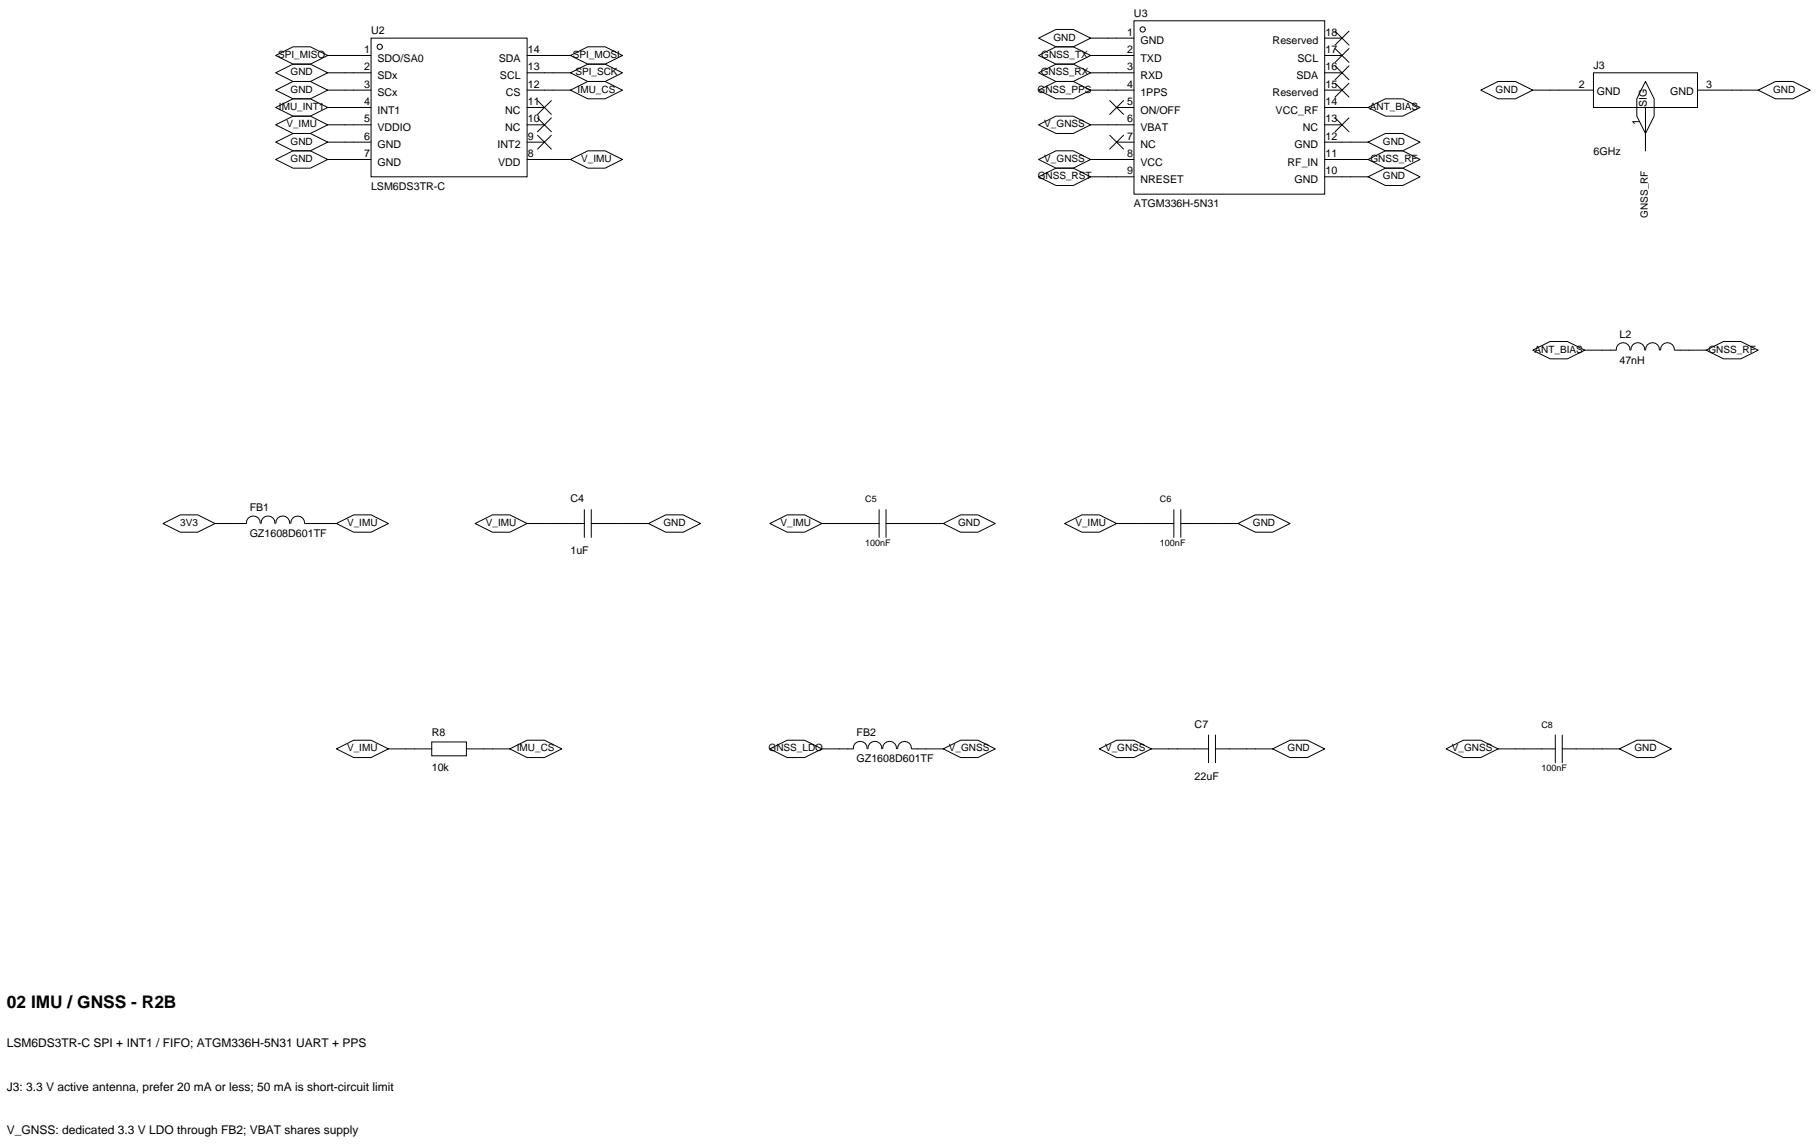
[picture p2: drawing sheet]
<svg xmlns="http://www.w3.org/2000/svg" width="266mm" height="168mm" viewBox="0 0 266 168" stroke-linecap="round" stroke-linejoin="round" font-family="sans-serif">
<g fill="none" stroke="#000" stroke-width=".15">
<path d="M40.4 8.1l2.5-1.2h2.6l2.5 1.2-2.5 1.3h-2.6zM40.4 10.7l2.5-1.3h2.6l2.5 1.3-2.5 1.2h-2.6zM40.4 13.2l2.5-1.3h2.6l2.5 1.3-2.5 1.3h-2.6zM40.4 15.7l2.5-1.2h2.6l2.5 1.2-2.5 1.3h-2.6zM40.4 18.3l2.5-1.3h2.6l2.5 1.3-2.5 1.3h-2.6zM48 8.1h6.4M48 10.7h6.4M48 13.2h6.4M48 15.7h6.4M48 18.3h6.4M54.4 5.6h22.8v20.3h-22.8zM77.2 8.1h6.4"/>
<path d="M77.2 10.7h6.4M77.2 13.2h6.4M77.2 15.7h2.6M77.2 18.3h2.6M78.7 19.8l2.1 2M78.7 17.3l2.1 2M78.7 14.7l2.1 2.1M80.8 19.8l-2.1 2M80.8 17.3l-2.1 2M80.8 14.7l-2.1 2.1M83.6 13.2l2.5-1.3h2.5l2.6 1.3-2.6 1.3h-2.5zM83.6 10.7l2.5-1.3h2.5l2.6 1.3-2.6 1.2h-2.5z"/>
<path d="M83.6 8.1l2.5-1.2h2.5l2.6 1.2-2.6 1.3h-2.5zM152.1 5.6l2.6-1.3h2.5l2.6 1.3-2.6 1.3h-2.5zM152.1 8.1l2.6-1.2h2.5l2.6 1.2-2.6 1.3h-2.5zM152.1 10.7l2.6-1.3h2.5l2.6 1.3-2.6 1.2h-2.5zM152.1 13.2l2.6-1.3h2.5l2.6 1.3-2.6 1.3h-2.5zM152.1 18.3l2.6-1.3h2.5l2.6 1.3-2.6 1.3h-2.5zM159.8 8.1h6.3M159.8 10.7h6.3M159.8 13.2h6.3M159.8 18.3h6.3M159.8 5.6h6.3M162.6 14.7l2 2.1"/>
<path d="M162.6 19.8l2 2M163.6 15.7h2.5M164.6 14.7l-2 2.1M164.6 19.8l-2 2M166.1 3h28v25.4h-28zM194.1 8.1h2.5M194.1 10.7h2.5M194.1 13.2h2.5M194.1 15.7h6.3M194.1 18.3h2.5M194.1 5.6h2.5M195.6 17.3l2 2"/>
<path d="M195.6 12.2l2 2M195.6 9.7l2 2M195.6 7.1l2 2M195.6 4.6l2 2M197.6 17.3l-2 2M197.6 12.2l-2 2M197.6 9.7l-2 2M197.6 7.1l-2 2M197.6 4.6l-2 2M200.4 15.7l2.5-1.2h2.6l2.5 1.2-2.5 1.3h-2.6zM216.9 13.2l2.6-1.3h2.5l2.5 1.3-2.5 1.3h-2.5zM224.5 13.2h8.9"/>
<path d="M233.4 10.7h15.3v5h-15.3zM241 11.9l1.3 2.6v2.5l-1.3 2.6-1.2-2.6v-2.5zM241 15.7v6.4M248.7 13.2h8.9M257.6 13.2l2.5-1.3h2.5l2.6 1.3-2.6 1.3h-2.5zM40.4 20.8l2.5-1.2h2.6l2.5 1.2-2.5 1.3h-2.6zM40.4 23.4l2.5-1.3h2.6l2.5 1.3-2.5 1.2h-2.6zM48 20.8h6.4M48 23.4h6.4M77.2 20.8h2.6M77.2 23.4h6.4M83.6 23.4l2.5-1.3h2.5l2.6 1.3-2.6 1.2h-2.5z"/>
<path d="M152.1 23.4l2.6-1.3h2.5l2.6 1.3-2.6 1.2h-2.5zM152.1 25.9l2.6-1.3h2.5l2.6 1.3-2.6 1.3h-2.5zM159.8 23.4h6.3M159.8 25.9h6.3M163.6 20.8h2.5M194.1 20.8h6.3M194.1 23.4h6.3M194.1 25.9h6.3M200.4 25.9l2.5-1.3h2.6l2.5 1.3-2.5 1.3h-2.6zM200.4 23.4l2.5-1.3h2.6l2.5 1.3-2.5 1.2h-2.6zM200.4 20.8l2.5-1.2h2.6l2.5 1.2-2.5 1.3h-2.6zM224.5 51.3l2.6-1.3h2.5l2.6 1.3-2.6 1.3h-2.5z"/>
<path d="M232.2 51.3h4.5M236.8 51.3a1.01 1.01 0 0 1 1-1.1 1.01 1.01 0 0 1 1 1.1M238.9 51.3a1.01 1.01 0 0 1 1-1.1 1.01 1.01 0 0 1 1 1.1M241.1 51.3a1.01 1.01 0 0 1 1-1.1 1.01 1.01 0 0 1 1 1.1M243.3 51.3a1.01 1.01 0 0 1 1-1.1 1.01 1.01 0 0 1 1 1.1M245.4 51.3h4.5M249.9 51.3l2.6-1.3h2.5l2.6 1.3-2.6 1.3h-2.5zM23.9 76.7l2.5-1.3h2.6l2.5 1.3-2.5 1.3h-2.6zM31.5 76.7h4.6M36.1 76.7a1.01 1.01 0 0 1 1-1.1 1.01 1.01 0 0 1 1 1.1M38.3 76.7a1.01 1.01 0 0 1 1-1.1 1.01 1.01 0 0 1 1 1.1M40.4 76.7a1.01 1.01 0 0 1 1-1.1 1.01 1.01 0 0 1 1 1.1"/>
<path d="M42.6 76.7a1.01 1.01 0 0 1 1-1.1 1.01 1.01 0 0 1 1 1.1M44.7 76.7h4.6M49.3 76.7l2.5-1.3h2.6l2.5 1.3-2.5 1.3h-2.6zM69.6 76.7l2.5-1.3h2.6l2.5 1.3-2.5 1.3h-2.6zM77.2 76.7h8.4M85.6 74.7v4M86.6 76.7h8.4M86.6 74.7v4M95 76.7l2.5-1.3h2.6l2.5 1.3-2.5 1.3h-2.6zM112.8 76.7l2.5-1.3h2.6l2.5 1.3-2.5 1.3h-2.6zM120.4 76.7h8.4M128.8 74.7v4"/>
<path d="M129.8 76.7h8.4M129.8 74.7v4M138.2 76.7l2.5-1.3h2.6l2.5 1.3-2.5 1.3h-2.6zM156 76.7l2.5-1.3h2.5l2.6 1.3-2.6 1.3h-2.5zM163.6 76.7h8.4M172 74.7v4M173 76.7h8.4M173 74.7v4M181.4 76.7l2.5-1.3h2.5l2.6 1.3-2.6 1.3h-2.5zM49.3 109.7l2.5-1.2h2.6l2.5 1.2-2.5 1.3h-2.6zM56.9 109.7h6.3M63.2 108.7h5.1v2h-5.1z"/>
<path d="M68.3 109.7h6.4M74.7 109.7l2.5-1.2h2.6l2.5 1.2-2.5 1.3h-2.6zM112.8 109.7l2.5-1.2h2.6l2.5 1.2-2.5 1.3h-2.6zM120.4 109.7h4.6M125 109.7a1.01 1.01 0 0 1 1-1.1 1.01 1.01 0 0 1 1 1.1M127.2 109.7a1.01 1.01 0 0 1 1-1.1 1.01 1.01 0 0 1 1 1.1M129.3 109.7a1.01 1.01 0 0 1 1-1.1 1.01 1.01 0 0 1 1 1.1M131.5 109.7a1.01 1.01 0 0 1 1-1.1 1.01 1.01 0 0 1 1 1.1M133.6 109.7h4.6M138.2 109.7l2.5-1.2h2.6l2.5 1.2-2.5 1.3h-2.6zM161 109.7l2.6-1.2h2.5l2.6 1.2-2.6 1.3h-2.5zM168.7 109.7h8.3"/>
<path d="M177 107.7v4.1M178.1 109.7h8.3M178.1 107.7v4.1M186.4 109.7l2.6-1.2h2.5l2.6 1.2-2.6 1.3h-2.5zM211.8 109.7l2.6-1.2h2.5l2.6 1.2-2.6 1.3h-2.5zM219.5 109.7h8.3M227.8 107.7v4.1M228.9 109.7h8.3M228.9 107.7v4.1M237.2 109.7l2.6-1.2h2.5l2.6 1.2-2.6 1.3h-2.5z"/>
<circle cx="55.6" cy="6.9" r=".38"/>
<circle cx="167.4" cy="4.3" r=".38"/>
</g>
<text font-size="2.5" x="1" y="147.6">02 IMU / GNSS - R2B</text>
<g font-size="1.8">
<text x="1" y="153.5">LSM6DS3TR-C SPI + INT1 / FIFO; ATGM336H-5N31 UART + PPS</text>
<text x="1" y="159.8">J3: 3.3 V active antenna, prefer 20 mA or less; 50 mA is short-circuit limit</text>
<text x="1" y="166.2">V_GNSS: dedicated 3.3 V LDO through FB2; VBAT shares supply</text>
</g>
<g font-size="1.6">
<text x="54.4" y="5">U2</text>
<text x="165.1" y="5.2">1</text>
<text x="166.1" y="2.5">U3</text>
<text x="194.2" y="5.2">18</text>
<text x="53.4" y="7.8">1</text>
<text x="53.4" y="10.3">2</text>
<text x="55.3" y="9">SDO/SA0</text>
<text x="55.3" y="11.6">SDx</text>
<text x="73.1" y="9">SDA</text>
<text x="73.2" y="11.6">SCL</text>
<text x="77.3" y="10.3">13</text>
<text x="77.3" y="7.8">14</text>
<text x="165.1" y="7.8">2</text>
<text x="165.1" y="10.3">3</text>
<text x="167.1" y="6.5">GND</text>
<text x="167.1" y="9">TXD</text>
<text x="167.1" y="11.6">RXD</text>
<text x="186.4" y="6.5">Reserved</text>
<text x="189.9" y="11.6">SDA</text>
<text x="190.1" y="9">SCL</text>
<text x="194.2" y="10.3">16</text>
<text x="194.2" y="7.8">17</text>
<text x="233.4" y="10.1">J3</text>
<text x="53.4" y="12.9">3</text>
<text x="53.4" y="15.4">4</text>
<text x="53.4" y="17.9">5</text>
<text x="55.3" y="14.1">SCx</text>
<text x="55.3" y="16.7">INT1</text>
<text x="74" y="16.7">NC</text>
<text x="74.1" y="14.1">CS</text>
<text x="77.3" y="17.9">10</text>
<text x="77.3" y="15.4">11</text>
<text x="77.3" y="12.9">12</text>
<text x="165.1" y="12.9">4</text>
<text x="165.1" y="15.4">5</text>
<text x="165.1" y="17.9">6</text>
<text x="167.1" y="14.1">1PPS</text>
<text x="167.1" y="16.7">ON/OFF</text>
<text x="186.4" y="14.1">Reserved</text>
<text x="186.9" y="16.7">VCC_RF</text>
<text x="194.2" y="17.9">13</text>
<text x="194.2" y="15.4">14</text>
<text x="194.2" y="12.9">15</text>
<text x="231.3" y="12.9">2</text>
<text x="233.9" y="13.9">GND</text>
<text x="241.2" y="15.7" transform="rotate(-90 241.2 15.7)">SIG</text>
<text x="244.7" y="13.9">GND</text>
<text x="249.9" y="12.9">3</text>
<text x="53.4" y="20.5">6</text>
<text x="53.4" y="23">7</text>
<text x="55.3" y="19.2">VDDIO</text>
<text x="55.3" y="21.7">GND</text>
<text x="72.9" y="21.7">INT2</text>
<text x="74" y="19.2">NC</text>
<text x="77.3" y="23">8</text>
<text x="77.3" y="20.5">9</text>
<text x="165.1" y="20.5">7</text>
<text x="165.1" y="23">8</text>
<text x="167.1" y="19.2">VBAT</text>
<text x="167.1" y="21.7">NC</text>
<text x="189.6" y="21.7">GND</text>
<text x="190.9" y="19.2">NC</text>
<text x="194.2" y="23">11</text>
<text x="194.2" y="20.5">12</text>
<text x="233.4" y="22.8">6GHz</text>
<text x="240.2" y="18.4" transform="rotate(-90 240.2 18.4)">1</text>
<text x="54.4" y="27.9">LSM6DS3TR-C</text>
<text x="55.3" y="24.3">GND</text>
<text x="73" y="24.3">VDD</text>
<text x="165.1" y="25.6">9</text>
<text x="167.1" y="24.3">VCC</text>
<text x="167.1" y="26.8">NRESET</text>
<text x="188.6" y="24.3">RF_IN</text>
<text x="189.6" y="26.8">GND</text>
<text x="194.2" y="25.6">10</text>
<text x="166.1" y="30.4">ATGM336H-5N31</text>
<text x="237.2" y="49.5">L2</text>
<text x="237.2" y="53.3">47nH</text>
<text x="36.6" y="74.9">FB1</text>
<text x="83.6" y="73.6">C4</text>
<text x="36.6" y="78.7">GZ1608D601TF</text>
<text x="83.6" y="81.2">1uF</text>
<text x="63.2" y="107.9">R8</text>
<text x="125.5" y="107.9">FB2</text>
<text x="175" y="106.6">C7</text>
<text x="63.2" y="113">10k</text>
<text x="125.5" y="111.7">GZ1608D601TF</text>
<text x="175" y="114.2">22uF</text>
</g>
<g font-size="1.5">
<text x="154.3" y="6">GND</text>
<text x="40.7" y="8.5">SPI_MISO</text>
<text x="42.6" y="11">GND</text>
<text x="83.9" y="8.5">SPI_MOSI</text>
<text x="84.3" y="11">SPI_SCK</text>
<text x="152.5" y="11">GNSS_RX</text>
<text x="152.5" y="8.5">GNSS_TX</text>
<text x="40.9" y="16.1">IMU_INT1</text>
<text x="42.6" y="13.6">GND</text>
<text x="84.6" y="13.6">IMU_CS</text>
<text x="152" y="13.6">GNSS_PPS</text>
<text x="200.7" y="16.1">ANT_BIAS</text>
<text x="219.1" y="13.6">GND</text>
<text x="259.7" y="13.6">GND</text>
<text x="42" y="18.7">V_IMU</text>
<text x="42.6" y="21.2">GND</text>
<text x="42.6" y="23.7">GND</text>
<text x="85.1" y="23.7">V_IMU</text>
<text x="153" y="18.7">V_GNSS</text>
<text x="153" y="23.7">V_GNSS</text>
<text x="200.8" y="23.7">GNSS_RF</text>
<text x="202.6" y="21.2">GND</text>
<text x="152" y="26.3">GNSS_RST</text>
<text x="202.6" y="26.3">GND</text>
<text x="241.4" y="31.9" transform="rotate(-90 241.4 31.9)">GNSS_RF</text>
<text x="224.8" y="51.7">ANT_BIAS</text>
<text x="250.3" y="51.7">GNSS_RF</text>
<text x="26.4" y="77.1">3V3</text>
<text x="50.8" y="77.1">V_IMU</text>
<text x="71.2" y="77.1">V_IMU</text>
<text x="97.2" y="77.1">GND</text>
<text x="114.3" y="77.1">V_IMU</text>
<text x="140.4" y="77.1">GND</text>
<text x="157.5" y="77.1">V_IMU</text>
<text x="183.5" y="77.1">GND</text>
<text x="50.8" y="110.1">V_IMU</text>
<text x="75.7" y="110.1">IMU_CS</text>
<text x="112.6" y="110.1">GNSS_LDO</text>
<text x="139" y="110.1">V_GNSS</text>
<text x="161.9" y="110.1">V_GNSS</text>
<text x="188.6" y="110.1">GND</text>
<text x="212.7" y="110.1">V_GNSS</text>
<text x="239.4" y="110.1">GND</text>
</g>
<g font-size="1.3">
<text x="126.7" y="73.6">C5</text>
<text x="169.9" y="73.6">C6</text>
<text x="126.7" y="79.9">100nF</text>
<text x="169.9" y="79.9">100nF</text>
<text x="225.8" y="106.6">C8</text>
<text x="225.8" y="113">100nF</text>
</g>
</svg>
